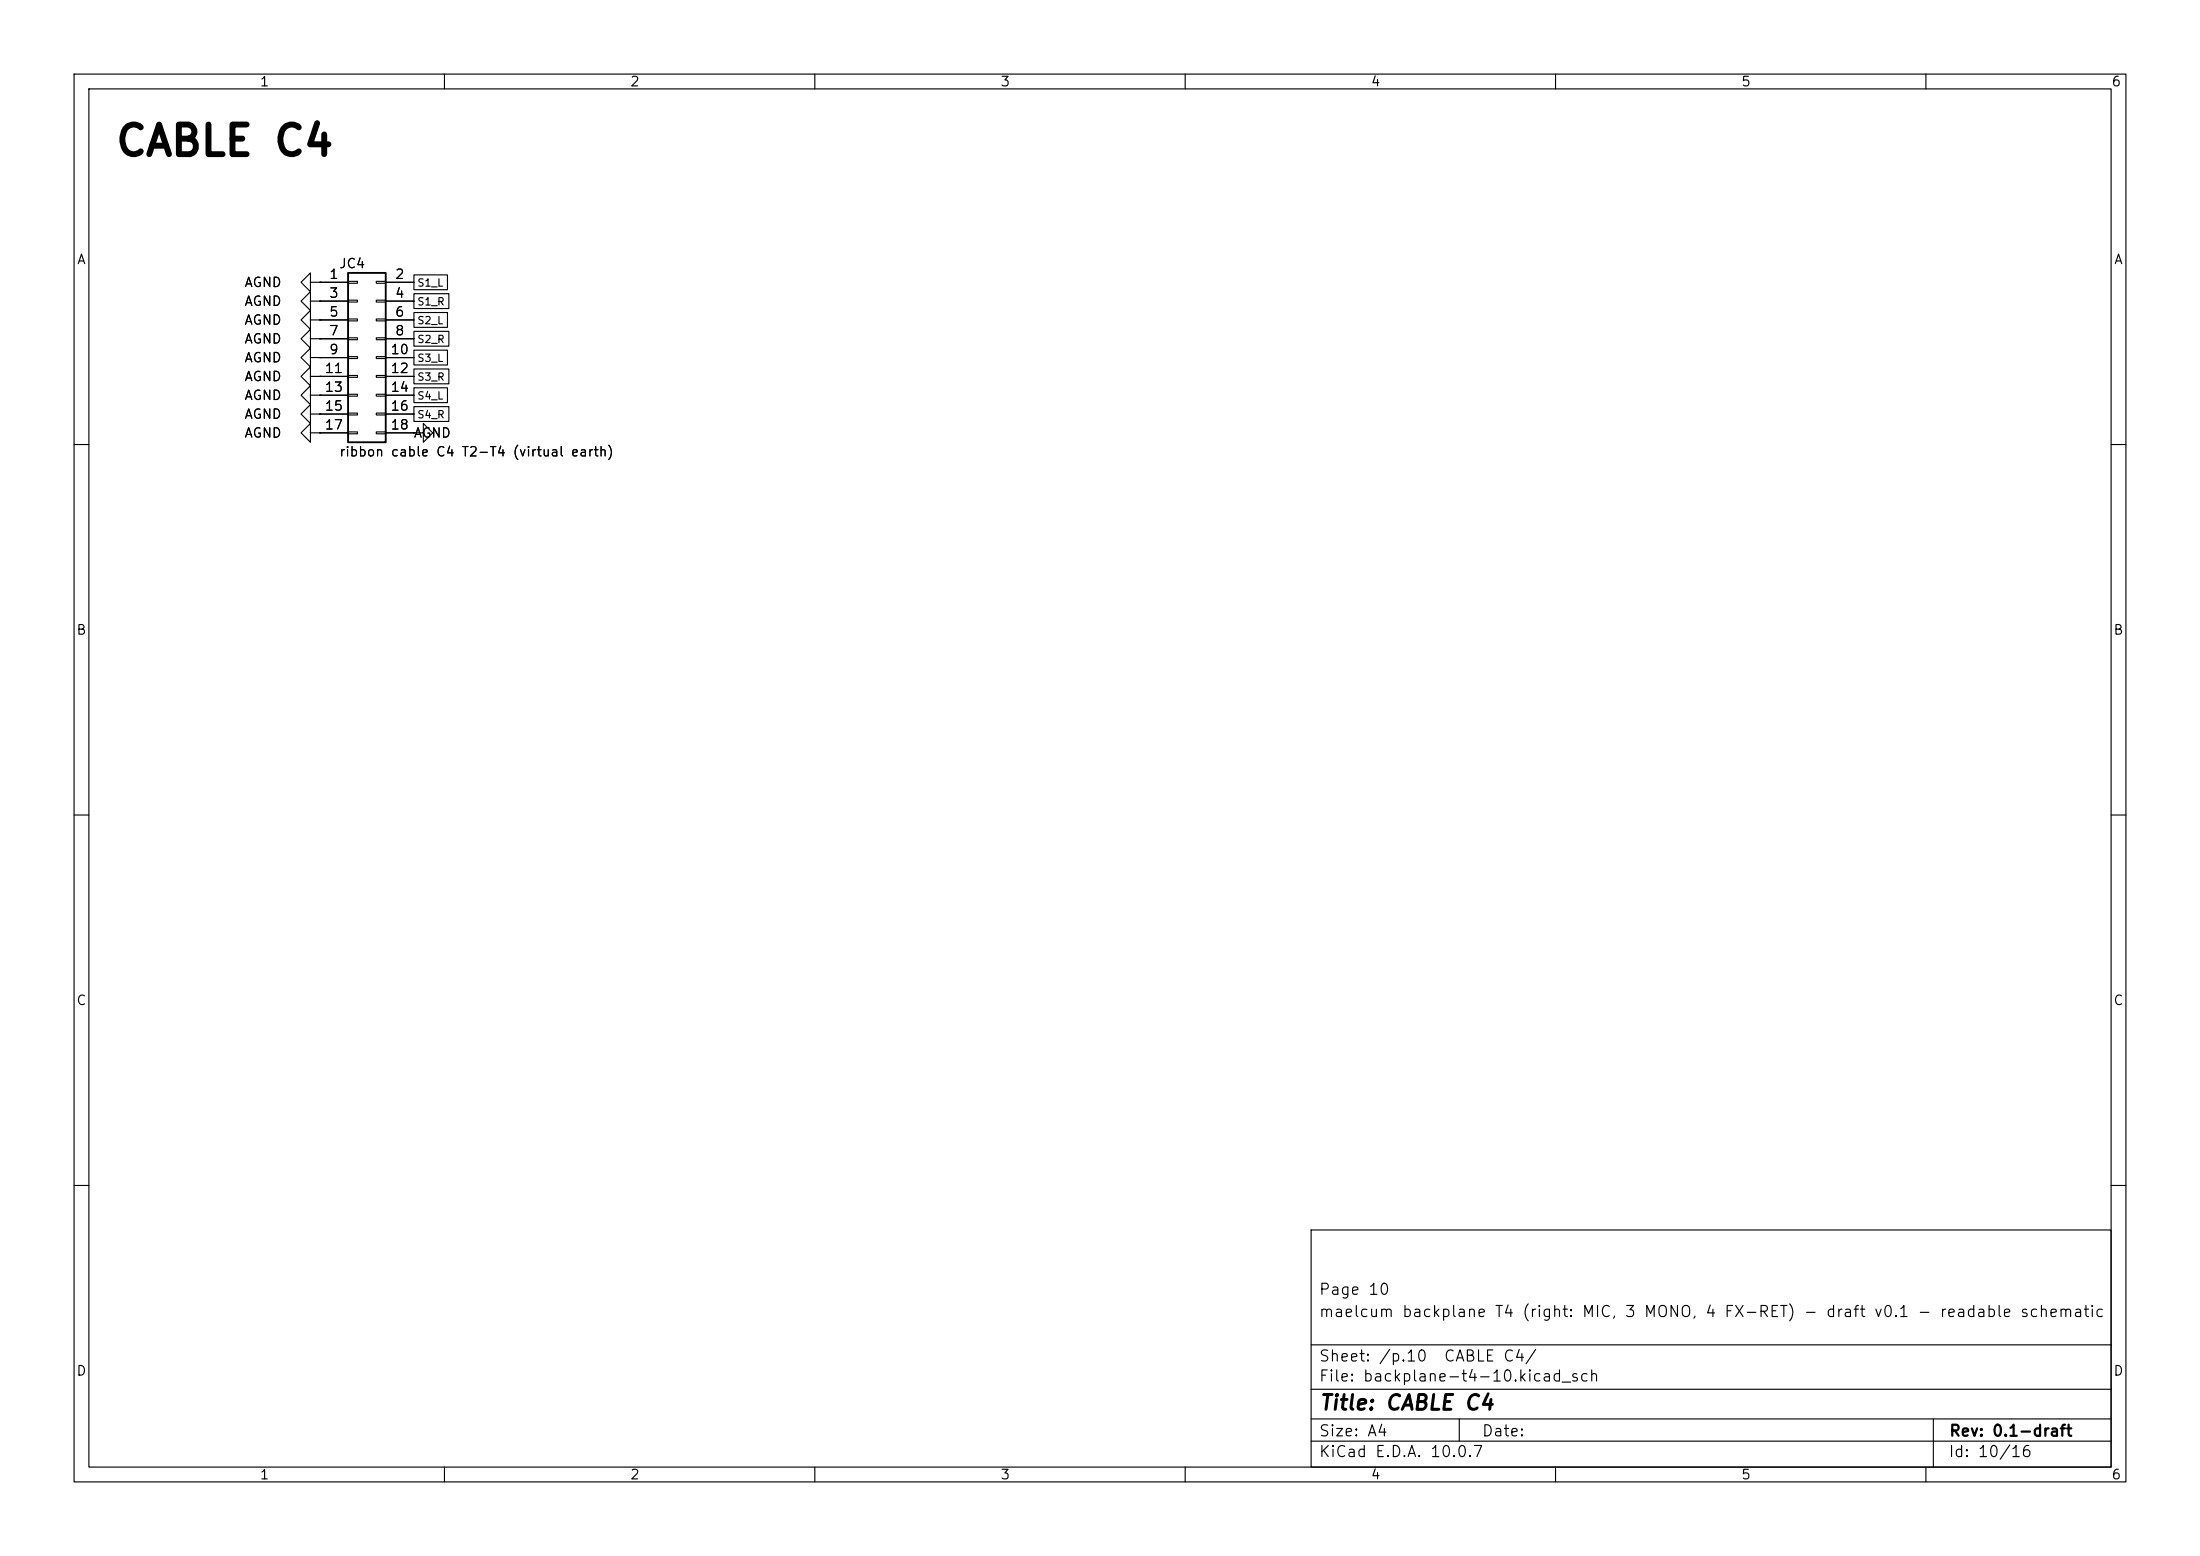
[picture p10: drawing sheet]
<svg xmlns="http://www.w3.org/2000/svg" width="297mm" height="210mm" viewBox="0 0 297 210" stroke-linecap="round" stroke-linejoin="round" font-family="sans-serif">
<g fill="none" stroke="#000" stroke-width=".15">
<path d="M10 10h277v190h-277zM12 12h273v186h-273zM60 10v2M110 10v2M160 10v2M210 10v2M260 10v2M41.9 38.1v-1.3l-1.3 1.3 1.3 1.3v-1.3h1.3M43.2 38.1h.1M43.2 38.1h3.8M47 38h1.3v.2h-1.3zM50.8 38h1.3v.2h-1.3z"/>
<path d="M52.1 38.1h3.8M55.9 37.1h4.5v2h-4.5zM55.9 39.6h4.7v2h-4.7zM41.9 55.9v-1.3l-1.3 1.3 1.3 1.3v-1.3h1.3M41.9 50.8v-1.3l-1.3 1.3 1.3 1.3v-1.3h1.3M41.9 48.3v-1.3l-1.3 1.3 1.3 1.2v-1.2h1.3M41.9 53.3v-1.2l-1.3 1.2 1.3 1.3v-1.3h1.3M41.9 58.4v-1.2l-1.3 1.2 1.3 1.3v-1.3h1.3M41.9 45.7v-1.2l-1.3 1.2 1.3 1.3v-1.3h1.3M41.9 43.2v-1.3l-1.3 1.3 1.3 1.3v-1.3h1.3M41.9 40.6v-1.2l-1.3 1.2 1.3 1.3v-1.3h1.3M43.2 55.9h.1"/>
<path d="M43.2 50.8h.1M43.2 48.3h.1M43.2 53.3h.1M43.2 58.4h.1M43.2 45.7h.1M43.2 43.2h.1M43.2 40.6h.1M43.2 40.6h3.8M43.2 43.2h3.8M43.2 45.7h3.8M43.2 48.3h3.8M43.2 50.8h3.8"/>
<path d="M43.2 53.3h3.8M43.2 55.9h3.8M43.2 58.4h3.8M47 40.5h1.3v.3h-1.3zM47 43.1h1.3v.2h-1.3zM47 45.6h1.3v.2h-1.3zM47 48.1h1.3v.3h-1.3zM47 50.7h1.3v.2h-1.3zM47 53.2h1.3v.3h-1.3zM47 55.8h1.3v.2h-1.3zM47 58.3h1.3v.2h-1.3zM50.8 40.5h1.3v.3h-1.3z"/>
<path d="M50.8 43.1h1.3v.2h-1.3zM50.8 45.6h1.3v.2h-1.3zM50.8 48.1h1.3v.3h-1.3zM50.8 50.7h1.3v.2h-1.3zM50.8 53.2h1.3v.3h-1.3zM50.8 55.8h1.3v.2h-1.3zM50.8 58.3h1.3v.2h-1.3zM52.1 40.6h3.8M52.1 43.2h3.8M52.1 45.7h3.8M52.1 48.3h3.8M52.1 50.8h3.8"/>
<path d="M52.1 53.3h3.8M52.1 55.9h3.8M52.1 58.4h3.8M55.9 58.4h1.2v-1.2l1.3 1.2-1.3 1.3v-1.3M55.9 58.4h.1M55.9 42.2h4.5v2h-4.5zM55.9 44.7h4.7v2h-4.7zM55.9 54.9h4.7v2h-4.7zM55.9 47.3h4.5v2h-4.5zM55.9 49.8h4.7v2h-4.7zM55.9 52.3h4.5v2h-4.5zM10 60h2"/>
<path d="M285 60h2M10 110h2M285 110h2M10 160h2M177 166h108v32h-108zM285 160h2M60 198v2M110 198v2M160 198v2M177 194.5h108M177 191.5h108M177 187.5h108"/>
<path d="M177 181.5h108M197 191.5v3M210 198v2M260 198v2M261 191.5v6.5"/>
</g>
<path d="M47 36.8h5.1v22.9h-5.1z" fill="none" stroke="#000" stroke-width=".25"/>
<text font-size="4" x="15.4" y="22">CABLE C4</text>
<text font-size="2" x="178" y="190.8">Title: CABLE C4</text>
<g font-size="1.5">
<text x="178" y="178.1">maelcum backplane T4 (right: MIC, 3 MONO, 4 FX-RET) - draft v0.1 - readable schematic</text>
<text x="178" y="175.1">Page 10</text>
<text x="178" y="184.1">Sheet: /p.10</text>
<text x="194.8" y="184.1">CABLE C4/</text>
<text x="178" y="186.8">File: backplane-t4-10.kicad_sch</text>
<text x="178" y="197">KiCad E.D.A. 10.0.7</text>
<text x="178" y="194.2">Size: A4</text>
<text x="200" y="194.2">Date:</text>
<text x="263" y="197">Id: 10/16</text>
<text x="263" y="194.2">Rev: 0.1-draft</text>
</g>
<g font-size="1.3">
<text x="35" y="12">1</text>
<text x="85" y="12">2</text>
<text x="135" y="12">3</text>
<text x="185" y="12">4</text>
<text x="235" y="12">5</text>
<text x="285" y="12">6</text>
<text x="10.3" y="36">A</text>
<text x="285.3" y="36">A</text>
<text x="32.9" y="39.1">AGND</text>
<text x="32.9" y="41.6">AGND</text>
<text x="44.4" y="38">1</text>
<text x="44.4" y="40.5">3</text>
<text x="45.7" y="36.5">JC4</text>
<text x="53.2" y="38">2</text>
<text x="53.2" y="40.5">4</text>
<text x="32.9" y="46.7">AGND</text>
<text x="32.9" y="44.1">AGND</text>
<text x="44.4" y="43">5</text>
<text x="44.4" y="45.6">7</text>
<text x="53.2" y="43">6</text>
<text x="53.2" y="45.6">8</text>
<text x="32.9" y="51.8">AGND</text>
<text x="32.9" y="49.2">AGND</text>
<text x="43.7" y="50.7">11</text>
<text x="43.7" y="53.2">13</text>
<text x="44.4" y="48.1">9</text>
<text x="52.6" y="48.1">10</text>
<text x="52.6" y="50.7">12</text>
<text x="52.6" y="53.2">14</text>
<text x="32.9" y="56.8">AGND</text>
<text x="32.9" y="54.3">AGND</text>
<text x="32.9" y="59.4">AGND</text>
<text x="43.7" y="55.7">15</text>
<text x="43.7" y="58.3">17</text>
<text x="52.6" y="55.7">16</text>
<text x="52.6" y="58.3">18</text>
<text x="55.8" y="59.4">AGND</text>
<text x="45.7" y="61.9">ribbon cable C4 T2-T4 (virtual earth)</text>
<text x="10.2" y="86">B</text>
<text x="285.2" y="86">B</text>
<text x="10.2" y="136">C</text>
<text x="285.2" y="136">C</text>
<text x="10.2" y="186">D</text>
<text x="285.2" y="186">D</text>
<text x="35" y="200">1</text>
<text x="85" y="200">2</text>
<text x="135" y="200">3</text>
<text x="185" y="200">4</text>
<text x="235" y="200">5</text>
<text x="285" y="200">6</text>
</g>
<g font-size="1">
<text x="56.3" y="38.9">S1_L</text>
<text x="56.3" y="41.5">S1_R</text>
<text x="56.3" y="44">S2_L</text>
<text x="56.3" y="46.5">S2_R</text>
<text x="56.3" y="49.1">S3_L</text>
<text x="56.3" y="51.6">S3_R</text>
<text x="56.3" y="56.7">S4_R</text>
<text x="56.3" y="54.2">S4_L</text>
</g>
</svg>
